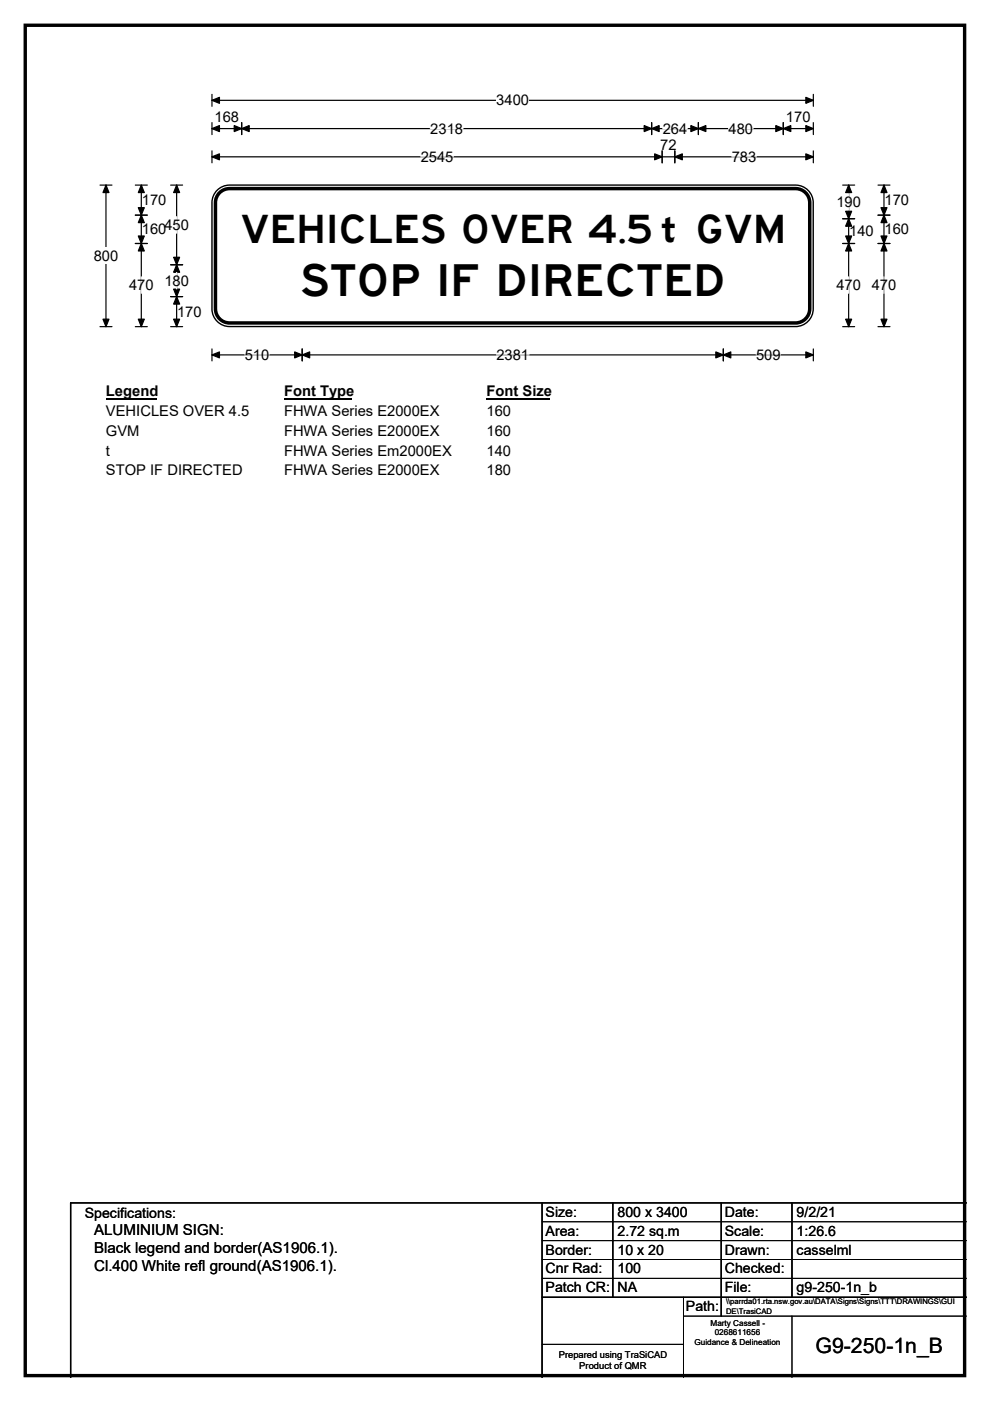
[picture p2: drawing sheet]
<svg xmlns="http://www.w3.org/2000/svg" width="210mm" height="297mm" viewBox="0 0 210 297" stroke-linecap="round" stroke-linejoin="round" font-family="sans-serif">
<path d="M5.4 5.4h199.2v286.3h-199.2z" fill="none" stroke="#000" stroke-width=".72"/>
<path d="M45 21.3h127.5M45 20v2.5M172.5 20v2.5" fill="none" stroke="#000" stroke-width=".25"/>
<path d="M45 21.3l1.5-.7v1.3zM170.9 20.6l1.6 .7-1.6 .6z" fill="#000" stroke="#000" stroke-width=".25"/>
<path d="M105.3 19.5h6.9v3.5h-6.9z" fill="#fff"/>
<g fill="none" stroke="#000" stroke-width=".25">
<path d="M21.2 39.2h2.5M22.5 39.2v30.1M45 27.3h127.5M45 26v2.5M45 32v2.5M45 33.3h127.5M51.3 26v2.5M138.2 26v2.5M140.4 32v2.5M143.1 32v2.5M148.1 26v2.5M166.1 26v2.5"/>
<path d="M172.5 26v2.5M172.5 32v2.5M21.2 69.3h2.5M45 74v2.5M45 75.2h127.5M64.1 74v2.5M153.4 74v2.5M172.5 74v2.5"/>
</g>
<g fill="#000" stroke="#000" stroke-width=".25">
<path d="M22.5 39.2l.6 1.6h-1.3zM45 27.3l1.5-.7v1.3zM45 33.3l1.5-.7v1.3zM51.3 27.3l1.6-.7v1.3zM49.7 26.6l1.6 .7-1.6 .6zM136.6 26.6l1.6 .7-1.6 .6zM138.2 27.3l1.6-.7v1.3zM138.9 32.6l1.5 .7-1.5 .6zM143.1 33.3l1.6-.7v1.3zM146.5 26.6l1.6 .7-1.6 .6zM148.1 27.3l1.6-.7v1.3zM164.5 26.6l1.6 .7-1.6 .6z"/>
<path d="M166.1 27.3l1.6-.7v1.3zM170.9 26.6l1.6 .7-1.6 .6zM170.9 32.6l1.6 .7-1.6 .6zM21.8 67.7h1.3l-.6 1.6zM45 75.2l1.5-.6v1.3zM64.1 75.2l1.6-.6v1.3zM62.5 74.6l1.6 .6-1.6 .7zM151.8 74.6l1.6 .6-1.6 .7zM153.4 75.2l1.6-.6v1.3zM170.9 74.6l1.6 .6-1.6 .7z"/>
</g>
<path d="M89.2 33.3h7M91.3 27.3h6.9M140.6 27.3h5.2M154.5 27.3h5.2M155.2 33.3h5.2M51.9 75.2h5.2M105.3 75.2h6.9M160.4 75.2h5.2" fill="none" stroke="#fff" stroke-width=".25"/>
<path d="M19.9 52.5h5.2v3.5h-5.2z" fill="#fff"/>
<g fill="none" stroke="#000" stroke-width=".25">
<path d="M28.7 39.2h2.5M30 39.2v30.1M36.2 39.2h2.5M37.5 39.2v30.1M178.7 39.2h2.6M180 39.2v30.1M186.2 39.2h2.6M187.5 39.2v30.1M28.7 45.6h2.5M28.7 51.6h2.5M36.2 56.1h2.5M178.7 51.6h2.6"/>
<path d="M178.7 46.4h2.6M186.2 45.6h2.6M186.2 51.6h2.6M28.7 69.3h2.5M36.2 69.3h2.5M36.2 62.9h2.5M178.7 69.3h2.6M186.2 69.3h2.6"/>
</g>
<g fill="#000" stroke="#000" stroke-width=".25">
<path d="M30 39.2l.6 1.6h-1.3zM37.5 39.2l.6 1.6h-1.3zM180 39.2l.6 1.6h-1.2zM187.5 39.2l.6 1.6h-1.2zM30 45.6l.6 1.6h-1.3zM29.3 50h1.3l-.6 1.6zM29.3 44h1.3l-.6 1.6zM30 51.6l.6 1.6h-1.3zM37.5 56.1l.6 1.6h-1.3zM36.8 54.5h1.3l-.6 1.6zM180 46.4l.6 1.6h-1.2zM179.4 50h1.2l-.6 1.6z"/>
<path d="M179.4 44.8h1.2l-.6 1.6zM180 51.6l.6 1.6h-1.2zM187.5 45.6l.6 1.6h-1.2zM186.9 50h1.2l-.6 1.6zM186.9 44h1.2l-.6 1.6zM187.5 51.6l.6 1.6h-1.2zM29.3 67.7h1.3l-.6 1.6zM36.8 61.3h1.3l-.6 1.6zM37.5 62.9l.6 1.6h-1.3zM36.8 67.7h1.3l-.6 1.6zM179.4 67.7h1.2l-.6 1.6zM186.9 67.7h1.2l-.6 1.6z"/>
</g>
<path d="M30 58.7v3.5M37.5 45.9v3.5M37.5 57.8v3.5M180 41.1v3.5M180 58.7v3.5M187.5 58.7v3.5" fill="none" stroke="#fff" stroke-width=".25"/>
<path d="M22.5 81.2h10.7v3.5h-10.7z" fill="#fff"/>
<path d="M22.5 84.5h10.7" fill="none" stroke="#000" stroke-width=".32"/>
<path d="M60.2 81.2h14.5v3.5h-14.5z" fill="#fff"/>
<path d="M60.2 84.5h14.5" fill="none" stroke="#000" stroke-width=".32"/>
<path d="M103.2 81.2h13.5v3.5h-13.5z" fill="#fff"/>
<path d="M103.2 84.5h13.5" fill="none" stroke="#000" stroke-width=".32"/>
<g fill="#fff">
<path d="M22.5 85.4h30.2v3.5h-30.2z"/>
<path d="M60.2 85.4h32.9v3.5h-32.9z"/>
<path d="M103.2 85.4h5.2v3.5h-5.2z"/>
<path d="M22.5 89.6h7v3.5h-7z"/>
<path d="M60.2 89.6h32.9v3.5h-32.9z"/>
<path d="M103.2 89.6h5.2v3.5h-5.2z"/>
<path d="M22.5 93.8h.8v3.5h-.8z"/>
<path d="M60.2 93.8h35.5v3.5h-35.5z"/>
<path d="M103.2 93.8h5.2v3.5h-5.2z"/>
<path d="M22.5 98h28.9v3.5h-28.9z"/>
<path d="M60.2 98h32.9v3.5h-32.9z"/>
<path d="M103.2 98h5.2v3.5h-5.2z"/>
</g>
<path d="M46.1 40.3a3.7 3.7 0 0 1 2.6-1.1h120a3.7 3.7 0 0 1 3.8 3.8v22.5a3.8 3.8 0 0 1-3.8 3.7h-120a3.8 3.8 0 0 1-3.7-3.7v-22.5a3.7 3.7 0 0 1 1.1-2.7z" fill-rule="evenodd" fill="#fff" stroke="#fff" stroke-width=".21"/>
<path d="M46.4 41.1a3 3 0 0 1 2.3-1.1h120a3 3 0 0 1 3 3v22.5a3 3 0 0 1-3 3h-120a3 3 0 0 1-3-3v-22.5l.1-.7z" fill="none" stroke="#000" stroke-width=".74"/>
<path d="M46.1 40.3a3.7 3.7 0 0 1 2.6-1.1h120a3.7 3.7 0 0 1 3.8 3.8v22.5a3.8 3.8 0 0 1-3.8 3.7h-120a3.8 3.8 0 0 1-3.7-3.7v-22.5a3.7 3.7 0 0 1 1.1-2.7zM115 255v37M130 255v20M153 255v24M168 255v20M205 255h-190v37M115 275h90" fill="none" stroke="#000" stroke-width=".3"/>
<path d="M115 259h90M115 263h90M115 267h90M115 271h90M145 279h60M145 275v17M168 279v13M115 285h30" fill="none" stroke="#000" stroke-width=".21"/>
<text font-size="9.4" x="63.6" y="62.7">STOP IF DIRECTED</text>
<g font-size="8.3">
<text x="51.1" y="51.5">VEHICLES OVER 4.5</text>
<text x="147.5" y="51.5">GVM</text>
</g>
<text font-size="7.3" x="140" y="51.3">t</text>
<text font-size="4.5" x="173" y="286.9">G9-250-1n_B</text>
<g font-size="3.2">
<text x="20" y="261.9">ALUMINIUM SIGN:</text>
<text x="20" y="265.7">Black legend and border(AS1906.1).</text>
<text x="20" y="269.6">Cl.400 White refl ground(AS1906.1).</text>
</g>
<g font-size="3.1">
<text x="105.3" y="22.3">3400</text>
<text x="45.5" y="25.9">168</text>
<text x="91.3" y="28.3">2318</text>
<text x="140.6" y="28.3">264</text>
<text x="154.5" y="28.3">480</text>
<text x="166.7" y="25.9">170</text>
<text x="89.2" y="34.3">2545</text>
<text x="140" y="31.9">72</text>
<text x="155.2" y="34.3">783</text>
<text x="30.1" y="43.5">170</text>
<text x="177.4" y="43.9">190</text>
<text x="187.6" y="43.5">170</text>
<text x="30.1" y="49.7">160</text>
<text x="34.9" y="48.7">450</text>
<text x="180.1" y="50">140</text>
<text x="187.6" y="49.7">160</text>
<text x="19.9" y="55.3">800</text>
<text x="27.4" y="61.5">470</text>
<text x="34.9" y="60.6">180</text>
<text x="177.4" y="61.5">470</text>
<text x="184.9" y="61.5">470</text>
<text x="37.6" y="67.1">170</text>
<text x="51.9" y="76.3">510</text>
<text x="105.3" y="76.3">2381</text>
<text x="160.4" y="76.3">509</text>
<text x="22.5" y="84.1">Legend</text>
<text x="22.5" y="88.2">VEHICLES OVER 4.5</text>
<text x="60.2" y="84.1">Font Type</text>
<text x="60.2" y="88.2">FHWA Series E2000EX</text>
<text x="103.2" y="84.1">Font Size</text>
<text x="103.2" y="88.2">160</text>
<text x="22.5" y="92.4">GVM</text>
<text x="60.2" y="92.4">FHWA Series E2000EX</text>
<text x="103.2" y="92.4">160</text>
<text x="22.5" y="96.6">t</text>
<text x="22.5" y="100.8">STOP IF DIRECTED</text>
<text x="60.2" y="96.6">FHWA Series Em2000EX</text>
<text x="60.2" y="100.8">FHWA Series E2000EX</text>
<text x="103.2" y="96.6">140</text>
<text x="103.2" y="100.8">180</text>
</g>
<g font-size="3">
<text x="115.7" y="258">Size:</text>
<text x="131" y="258">800 x 3400</text>
<text x="153.7" y="258">Date:</text>
<text x="169" y="258">9/2/21</text>
<text x="18" y="258.2">Specifications:</text>
<text x="115.7" y="262">Area:</text>
<text x="131" y="262">2.72 sq.m</text>
<text x="153.7" y="262">Scale:</text>
<text x="169" y="262">1:26.6</text>
<text x="115.7" y="266">Border:</text>
<text x="115.7" y="270">Cnr Rad:</text>
<text x="131" y="266">10 x 20</text>
<text x="131" y="270">100</text>
<text x="153.7" y="266">Drawn:</text>
<text x="153.7" y="270">Checked:</text>
<text x="169" y="266">casselml</text>
<text x="115.7" y="274">Patch CR:</text>
<text x="131" y="274">NA</text>
<text x="153.7" y="274">File:</text>
<text x="169" y="274">g9-250-1n_b</text>
<text x="145.5" y="278">Path:</text>
</g>
<g font-size="2">
<text x="118.5" y="287.8">Prepared using TraSiCAD</text>
<text x="122.9" y="290.2">Product of QMR</text>
</g>
<g font-size="1.7">
<text x="150.7" y="281.1">Marty Cassell -</text>
<text x="147.3" y="285.2">Guidance &amp; Delineation</text>
<text x="151.6" y="283.1">0268611656</text>
</g>
<g font-size="1.6">
<text x="154" y="276.6">\\parrda01.rta.nsw.gov.au\DATA\Signs\Signs\TTT\DRAWINGS\GUI</text>
<text x="154" y="278.5">DE\TrasiCAD</text>
</g>
</svg>
